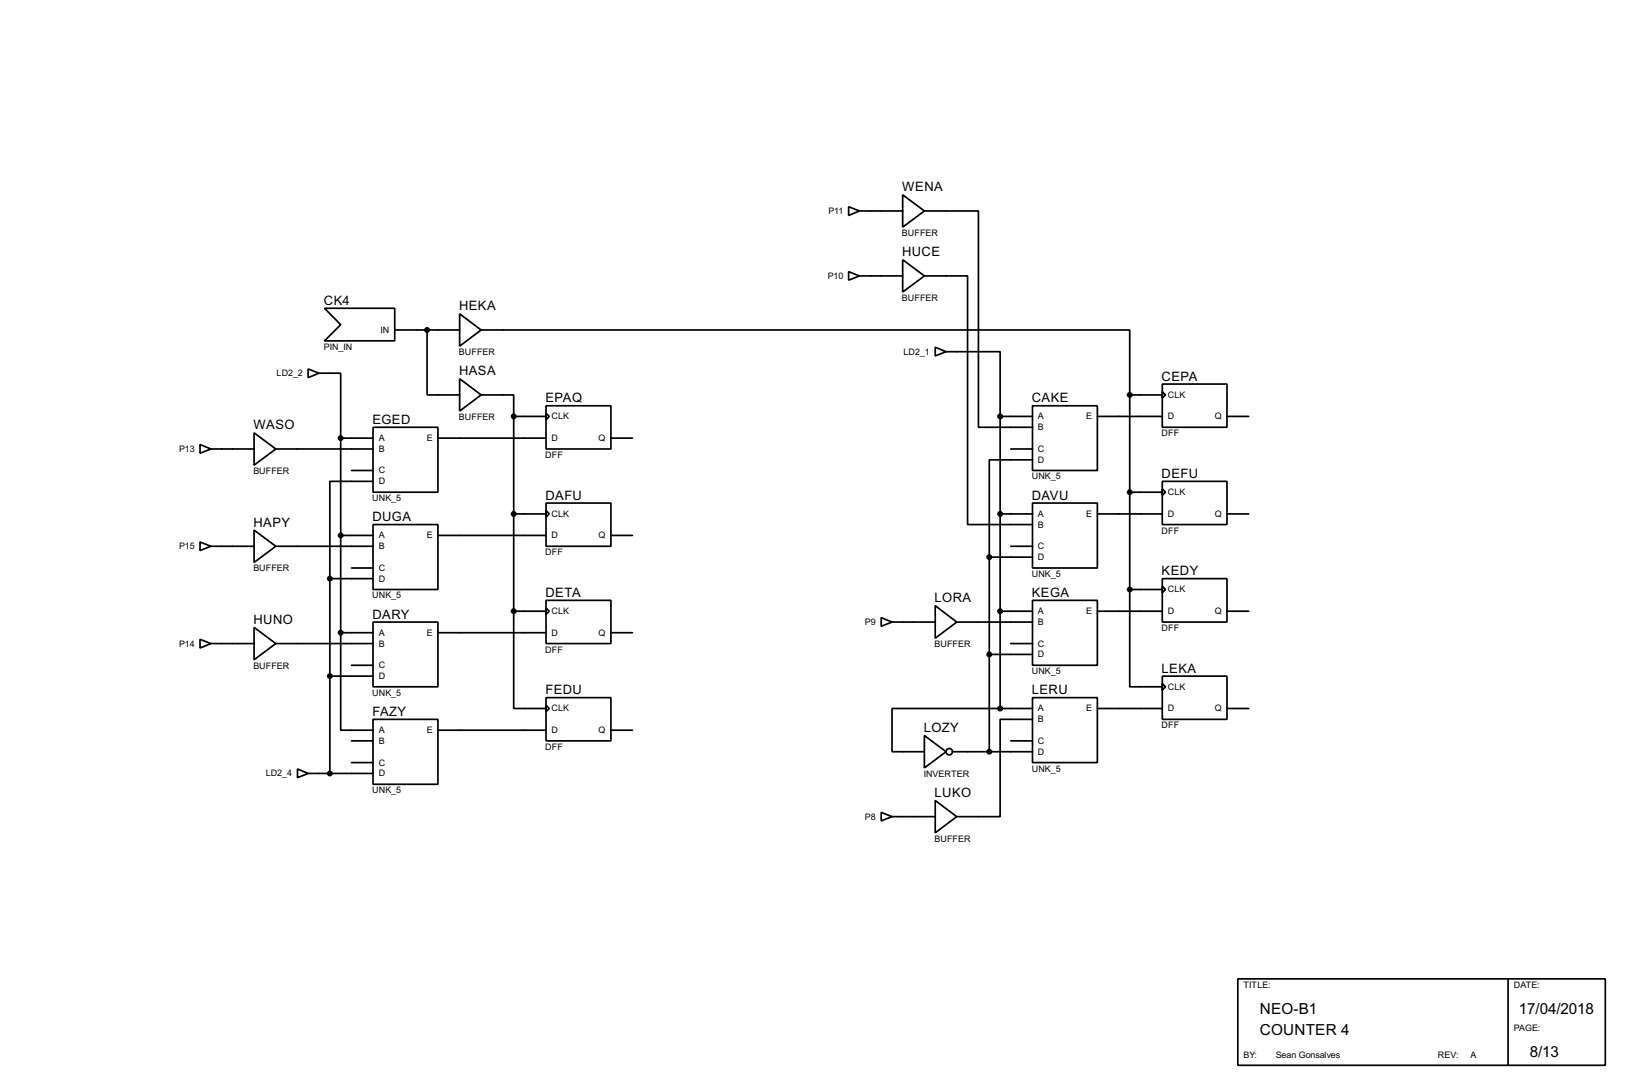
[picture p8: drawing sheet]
<svg xmlns="http://www.w3.org/2000/svg" width="383mm" height="256mm" viewBox="0 0 383 256" stroke-linecap="round" stroke-linejoin="round" font-family="sans-serif">
<g fill="none" stroke="#000" stroke-width=".4">
<path d="M199.4 48.6l2.6 1-2.6 1zM202 49.6h10.1M212.1 45.8l5.1 3.8-5.1 3.8zM217.2 49.6h12.7v50.8h12.7M76.3 72.4h16.5v7.7h-16.5l3.8-3.8zM92.8 77.5h15.2M100.4 77.5v15.3h7.6M108 73.7l5.1 3.8-5.1 3.8zM113.1 77.5h152.4v15.3M199.4 63.8l2.6 1-2.6 1zM202 64.8h10.1M212.1 61l5.1 3.8-5.1 3.8z"/>
<path d="M217.2 64.8h10.2v58.4h15.2M72.4 86.7l2.6 1-2.6 1zM75 87.7h5.1v15.2M108 89l5.1 3.8-5.1 3.8zM113.1 92.8h7.6v5M120.7 97.8v45.8M120.7 97.8h7.6M128.3 95.3h15.3v10.2h-15.3zM128.3 97.1l.8 .7-.8 .8zM219.8 81.6l2.5 1-2.5 1zM222.3 82.6h12.7v15.2M235 97.8h7.6"/>
<path d="M235 97.8v68.6M242.6 95.3h15.3v15.2h-15.3zM257.9 97.8h15.2M265.5 92.8h7.6M265.5 92.8v45.7M273.1 90.2h15.2v10.2h-15.2zM273.1 92l.8 .8-.8 .7zM288.3 97.8h5.1M47 104.4l2.6 1.1-2.6 1zM49.6 105.5h10.1M59.7 101.7l5.1 3.8-5.1 3.8zM64.8 105.5h22.9"/>
<path d="M80.1 102.9h7.6M80.1 102.9v45.7M82.6 110.5h5.1M87.7 100.4h15.2v15.2h-15.2zM87.7 113.1h-10.2v22.8M102.9 102.9h25.4M128.3 118.2h15.3v10.1h-15.3zM128.3 119.9l.8 .8-.8 .8zM143.6 102.9h5M237.5 105.5h5.1M242.6 118.2h15.3v15.2h-15.3zM242.6 108h-10.1v22.9"/>
<path d="M265.5 115.6h7.6M273.1 113.1h15.2v10.1h-15.2zM273.1 114.9l.8 .7-.8 .8zM47 127.3l2.6 1-2.6 1zM49.6 128.3h10.1M59.7 124.5l5.1 3.8-5.1 3.8zM64.8 128.3h22.9M77.5 135.9h10.2M77.5 135.9v45.8M80.1 125.8h7.6M82.6 133.4h5.1M87.7 123.2h15.2v15.3h-15.2z"/>
<path d="M102.9 125.8h25.4M120.7 120.7h7.6M143.6 125.8h5M232.5 130.9h10.1M232.5 130.9v45.7M235 120.7h7.6M237.5 128.3h5.1M257.9 120.7h15.2M265.5 138.5v22.8h7.6M265.5 138.5h7.6M273.1 135.9h15.2v10.2h-15.2zM273.1 137.7l.8 .8-.8 .7z"/>
<path d="M288.3 120.7h5.1M47 150.2l2.6 1-2.6 1zM49.6 151.2h10.1M59.7 147.4l5.1 3.8-5.1 3.8zM64.8 151.2h22.9M77.5 158.8h10.2M80.1 148.6v22.9h7.6M80.1 148.6h7.6M82.6 156.3h5.1M87.7 146.1h15.2v15.2h-15.2zM102.9 148.6h25.4M120.7 143.6v22.8h7.6"/>
<path d="M120.7 143.6h7.6M128.3 141h15.3v10.2h-15.3zM128.3 142.8l.8 .8-.8 .7zM143.6 148.6h5M207.1 145.1l2.5 1-2.5 1zM209.6 146.1h10.2M219.8 142.3l5 3.8-5 3.8zM224.8 146.1h17.8M232.5 153.7h10.1M235 143.6h7.6M237.5 151.2h5.1M242.6 141h15.3v15.3h-15.3z"/>
<path d="M257.9 143.6h15.2M273.1 158.8h15.2v10.2h-15.2zM288.3 143.6h5.1M82.6 174h5.1M82.6 179.1h5.1M87.7 169h15.2v15.2h-15.2zM102.9 171.5h25.4M128.3 163.9h15.3v10.1h-15.3zM128.3 165.7l.8 .7-.8 .8zM143.6 171.5h5M217.2 172.8l5.1 3.8-5.1 3.8zM223.8 176.6h18.8"/>
<path d="M235 166.4h-25.4v10.2h7.6M235 166.4h7.6M237.5 174h5.1M242.6 163.9h15.3v15.2h-15.3zM242.6 169h-7.6v22.8h-10.2M257.9 166.4h15.2M273.1 160.6l.8 .7-.8 .8zM288.3 166.4h5.1M69.9 180.6l2.5 1.1-2.5 1zM72.4 181.7h15.3M207.1 190.8l2.5 1-2.5 1zM209.6 191.8h10.2"/>
<path d="M219.8 188l5 3.8-5 3.8zM290.9 229.9h86.3v20.3h-86.3zM354.4 229.9v20.3"/>
<circle cx="223" cy="176.6" r=".75"/>
</g>
<g fill="#000" stroke="#000" stroke-width=".4">
<circle cx="100.3" cy="77.5" r=".5"/>
<circle cx="120.7" cy="97.8" r=".5"/>
<circle cx="235" cy="97.8" r=".5"/>
<circle cx="265.4" cy="92.8" r=".5"/>
<circle cx="80" cy="102.9" r=".5"/>
<circle cx="265.4" cy="115.6" r=".5"/>
<circle cx="77.5" cy="135.9" r=".5"/>
<circle cx="80" cy="125.8" r=".5"/>
<circle cx="120.7" cy="120.7" r=".5"/>
<circle cx="232.4" cy="130.9" r=".5"/>
<circle cx="235" cy="120.7" r=".5"/>
<circle cx="265.4" cy="138.5" r=".5"/>
<circle cx="77.5" cy="158.8" r=".5"/>
<circle cx="80" cy="148.6" r=".5"/>
<circle cx="120.7" cy="143.6" r=".5"/>
<circle cx="232.4" cy="153.7" r=".5"/>
<circle cx="235" cy="143.6" r=".5"/>
<circle cx="232.4" cy="176.6" r=".5"/>
<circle cx="235" cy="166.4" r=".5"/>
<circle cx="77.5" cy="181.7" r=".5"/>
</g>
<g font-size="4">
<text x="296" y="238.1">NEO-B1</text>
<text x="356.9" y="238.1">17/04/2018</text>
<text x="296" y="243.1">COUNTER 4</text>
<text x="359.5" y="248.2">8/13</text>
</g>
<g font-size="3.4">
<text x="212" y="45">WENA</text>
<text x="212" y="60.2">HUCE</text>
<text x="76.1" y="71.6">CK4</text>
<text x="107.9" y="72.9">HEKA</text>
<text x="107.9" y="88.2">HASA</text>
<text x="273" y="89.4">CEPA</text>
<text x="128.2" y="94.5">EPAQ</text>
<text x="242.5" y="94.5">CAKE</text>
<text x="59.6" y="100.9">WASO</text>
<text x="87.5" y="99.6">EGED</text>
<text x="273" y="112.3">DEFU</text>
<text x="128.2" y="117.4">DAFU</text>
<text x="242.5" y="117.4">DAVU</text>
<text x="59.6" y="123.7">HAPY</text>
<text x="87.5" y="122.4">DUGA</text>
<text x="273" y="135.1">KEDY</text>
<text x="128.2" y="140.2">DETA</text>
<text x="219.6" y="141.5">LORA</text>
<text x="242.5" y="140.2">KEGA</text>
<text x="59.6" y="146.6">HUNO</text>
<text x="87.5" y="145.3">DARY</text>
<text x="273" y="158">LEKA</text>
<text x="128.2" y="163.1">FEDU</text>
<text x="242.5" y="163.1">LERU</text>
<text x="87.5" y="168.2">FAZY</text>
<text x="217.1" y="172">LOZY</text>
<text x="219.6" y="187.2">LUKO</text>
</g>
<g font-size="2.4">
<text x="194.6" y="50.2">P11</text>
<text x="211.9" y="55.4">BUFFER</text>
<text x="194.5" y="65.5">P10</text>
<text x="211.9" y="70.7">BUFFER</text>
<text x="76.1" y="82.2">PIN_IN</text>
<text x="89.4" y="78.2">IN</text>
<text x="107.8" y="83.4">BUFFER</text>
<text x="212.3" y="83.3">LD2_1</text>
<text x="65" y="88.4">LD2_2</text>
<text x="274.4" y="93.5">CLK</text>
<text x="107.8" y="98.7">BUFFER</text>
<text x="129.6" y="98.5">CLK</text>
<text x="243.9" y="98.5">A</text>
<text x="243.9" y="101.1">B</text>
<text x="255.2" y="98.5">E</text>
<text x="274.4" y="98.5">D</text>
<text x="285.4" y="98.5">Q</text>
<text x="42.1" y="106.2">P13</text>
<text x="89" y="103.6">A</text>
<text x="89" y="106.2">B</text>
<text x="100.3" y="103.6">E</text>
<text x="128.1" y="107.6">DFF</text>
<text x="129.6" y="103.6">D</text>
<text x="140.6" y="103.6">Q</text>
<text x="243.9" y="106.2">C</text>
<text x="272.9" y="102.5">DFF</text>
<text x="59.5" y="111.4">BUFFER</text>
<text x="89" y="113.8">D</text>
<text x="89" y="111.2">C</text>
<text x="242.4" y="112.6">UNK_5</text>
<text x="243.9" y="108.7">D</text>
<text x="87.5" y="117.7">UNK_5</text>
<text x="274.4" y="116.3">CLK</text>
<text x="129.6" y="121.4">CLK</text>
<text x="243.9" y="121.4">A</text>
<text x="243.9" y="123.9">B</text>
<text x="255.2" y="121.4">E</text>
<text x="272.9" y="125.3">DFF</text>
<text x="274.4" y="121.4">D</text>
<text x="285.4" y="121.4">Q</text>
<text x="42.1" y="129">P15</text>
<text x="89" y="126.5">A</text>
<text x="89" y="129">B</text>
<text x="100.3" y="126.5">E</text>
<text x="128.1" y="130.4">DFF</text>
<text x="129.6" y="126.5">D</text>
<text x="140.6" y="126.5">Q</text>
<text x="243.9" y="131.6">D</text>
<text x="243.9" y="129">C</text>
<text x="59.5" y="134.2">BUFFER</text>
<text x="89" y="136.6">D</text>
<text x="89" y="134.1">C</text>
<text x="242.4" y="135.5">UNK_5</text>
<text x="87.5" y="140.6">UNK_5</text>
<text x="274.4" y="139.2">CLK</text>
<text x="89" y="149.3">A</text>
<text x="100.3" y="149.3">E</text>
<text x="129.6" y="144.3">CLK</text>
<text x="129.6" y="149.3">D</text>
<text x="140.6" y="149.3">Q</text>
<text x="203.2" y="146.8">P9</text>
<text x="243.9" y="144.3">A</text>
<text x="243.9" y="146.8">B</text>
<text x="255.2" y="144.3">E</text>
<text x="272.9" y="148.2">DFF</text>
<text x="274.4" y="144.3">D</text>
<text x="285.4" y="144.3">Q</text>
<text x="42.1" y="151.9">P14</text>
<text x="89" y="151.9">B</text>
<text x="128.1" y="153.3">DFF</text>
<text x="219.6" y="152">BUFFER</text>
<text x="243.9" y="154.4">D</text>
<text x="243.9" y="151.9">C</text>
<text x="59.5" y="157.1">BUFFER</text>
<text x="89" y="159.5">D</text>
<text x="89" y="157">C</text>
<text x="242.4" y="158.4">UNK_5</text>
<text x="87.5" y="163.4">UNK_5</text>
<text x="129.6" y="167.1">CLK</text>
<text x="243.9" y="167.1">A</text>
<text x="255.2" y="167.1">E</text>
<text x="274.4" y="162">CLK</text>
<text x="274.4" y="167.1">D</text>
<text x="285.4" y="167.1">Q</text>
<text x="89" y="172.2">A</text>
<text x="100.3" y="172.2">E</text>
<text x="129.6" y="172.2">D</text>
<text x="140.6" y="172.2">Q</text>
<text x="243.9" y="169.7">B</text>
<text x="272.9" y="171.1">DFF</text>
<text x="89" y="174.7">B</text>
<text x="89" y="179.8">C</text>
<text x="128.1" y="176.1">DFF</text>
<text x="243.9" y="177.3">D</text>
<text x="243.9" y="174.7">C</text>
<text x="62.4" y="182.4">LD2_4</text>
<text x="89" y="182.4">D</text>
<text x="217" y="182.5">INVERTER</text>
<text x="242.4" y="181.2">UNK_5</text>
<text x="87.5" y="186.3">UNK_5</text>
<text x="203.2" y="192.5">P8</text>
<text x="219.6" y="197.7">BUFFER</text>
<text x="292.2" y="232.1">TITLE:</text>
<text x="355.7" y="232.1">DATE:</text>
<text x="355.7" y="242.2">PAGE:</text>
<text x="292.2" y="248.6">BY:</text>
<text x="299.8" y="248.6">Sean Gonsalves</text>
<text x="337.9" y="248.6">REV:</text>
<text x="345.5" y="248.6">A</text>
</g>
</svg>
